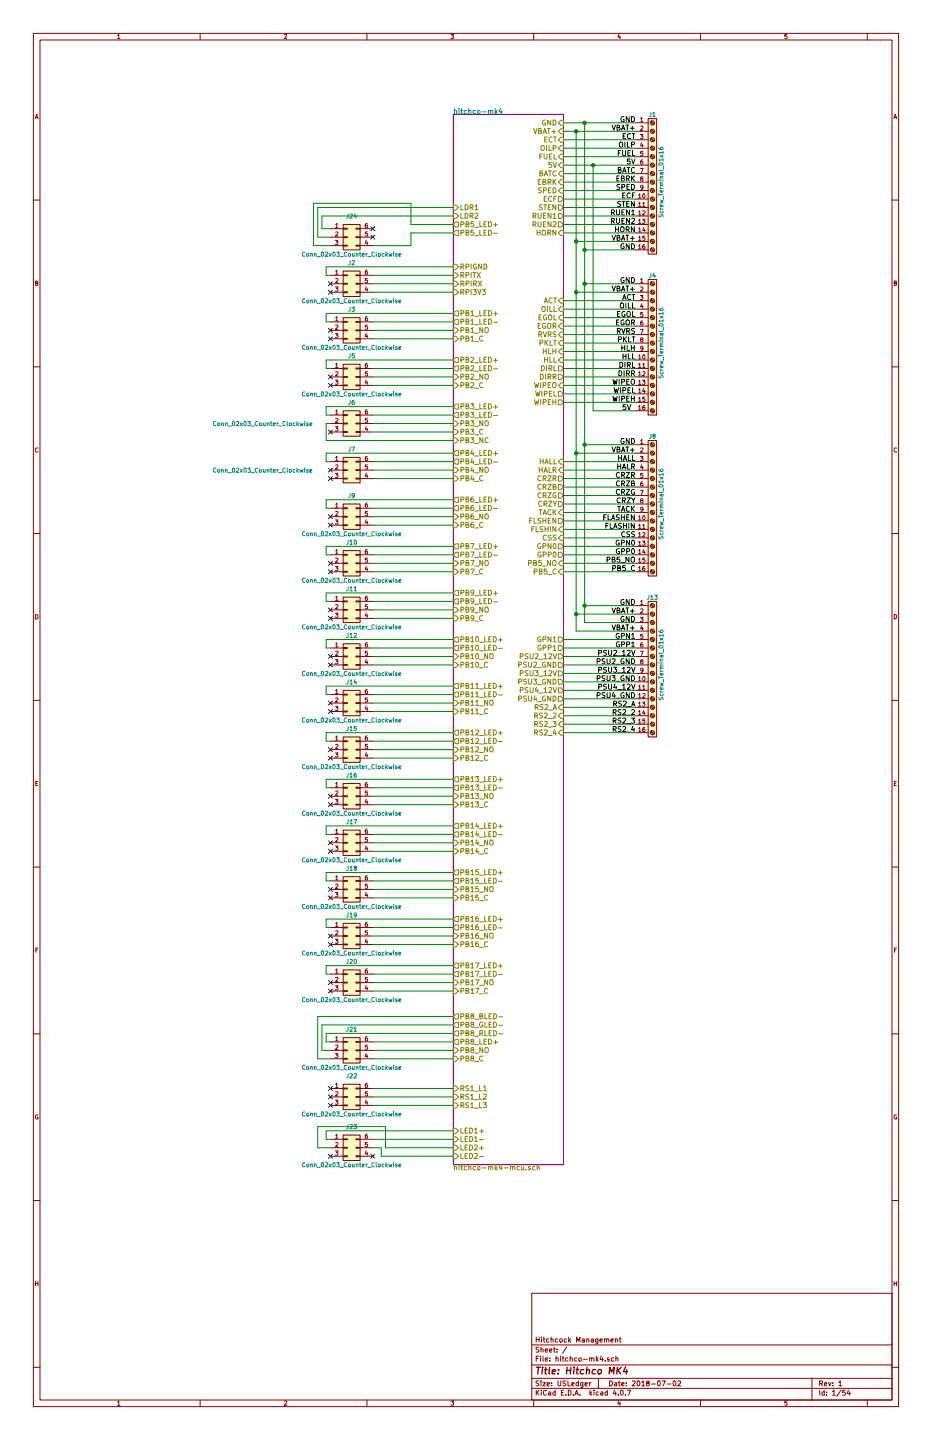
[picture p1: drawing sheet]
EESchema Schematic File Version 2
LIBS:power
LIBS:device
LIBS:switches
LIBS:relays
LIBS:motors
LIBS:transistors
LIBS:conn
LIBS:linear
LIBS:regul
LIBS:74xx
LIBS:cmos4000
LIBS:adc-dac
LIBS:memory
LIBS:xilinx
LIBS:microcontrollers
LIBS:dsp
LIBS:microchip
LIBS:analog_switches
LIBS:motorola
LIBS:texas
LIBS:intel
LIBS:audio
LIBS:interface
LIBS:digital-audio
LIBS:philips
LIBS:display
LIBS:cypress
LIBS:siliconi
LIBS:opto
LIBS:atmel
LIBS:contrib
LIBS:valves
LIBS:freetronics_schematic
LIBS:cd4013b
LIBS:ncs3s1205sc
LIBS:lca715
LIBS:SN74HC595N
LIBS:CD74HC4067
LIBS:hitchco-mk4-cache
EELAYER 25 0
EELAYER END
$Descr USLedger 11000 17000 portrait
encoding utf-8
Sheet 1 54
Title "Hitchco MK4"
Date "2018-07-02"
Rev "1"
Comp "Hitchcock Management"
Comment1 ""
Comment2 ""
Comment3 ""
Comment4 ""
$EndDescr
$Sheet
S 5350 1350 1300 12400
U 59DEA30F
F0 "hitchco-mk4" 60
F1 "hitchco-mk4-mcu.sch" 60
F2 "ECT" I R 6650 1650 60 
F3 "ACT" I R 6650 3550 60 
F4 "BATC" I R 6650 2050 60 
F5 "EBRK" I R 6650 2150 60 
F6 "EGOL" I R 6650 3750 60 
F7 "EGOR" I R 6650 3850 60 
F8 "RVRS" I R 6650 3950 60 
F9 "SPED" I R 6650 2250 60 
F10 "GND" I R 6650 1450 60 
F11 "OILP" I R 6650 1750 60 
F12 "FUEL" I R 6650 1850 60 
F13 "OILL" I R 6650 3650 60 
F14 "ECF" O R 6650 2350 60 
F15 "DIRL" O R 6650 4350 60 
F16 "DIRR" O R 6650 4450 60 
F17 "STEN" O R 6650 2450 60 
F18 "WIPEL" O R 6650 4650 60 
F19 "WIPEH" O R 6650 4750 60 
F20 "WIPEO" I R 6650 4550 60 
F21 "RS1_L1" I L 5350 12850 60 
F22 "RS1_L2" I L 5350 12950 60 
F23 "RS1_L3" I L 5350 13050 60 
F24 "PSU2_GND" O R 6650 7850 60 
F25 "PSU2_12V" O R 6650 7750 60 
F26 "PSU3_GND" O R 6650 8050 60 
F27 "PSU3_12V" O R 6650 7950 60 
F28 "PB1_LED+" O L 5350 3700 60 
F29 "PB1_LED-" O L 5350 3800 60 
F30 "PB1_NO" I L 5350 3900 60 
F31 "PB1_C" I L 5350 4000 60 
F32 "PB2_LED+" O L 5350 4250 60 
F33 "PB2_LED-" O L 5350 4350 60 
F34 "PB2_NO" I L 5350 4450 60 
F35 "PB2_C" I L 5350 4550 60 
F36 "PB3_LED+" O L 5350 4800 60 
F37 "PB3_LED-" O L 5350 4900 60 
F38 "PB3_NO" I L 5350 5000 60 
F39 "PB3_C" I L 5350 5100 60 
F40 "PB8_LED+" O L 5350 12300 60 
F41 "PB8_NO" I L 5350 12400 60 
F42 "PB8_C" I L 5350 12500 60 
F43 "PB9_LED+" O L 5350 7000 60 
F44 "PB9_LED-" O L 5350 7100 60 
F45 "PB9_NO" I L 5350 7200 60 
F46 "PB9_C" I L 5350 7300 60 
F47 "PB10_LED+" O L 5350 7550 60 
F48 "PB10_LED-" O L 5350 7650 60 
F49 "PB10_NO" I L 5350 7750 60 
F50 "PB10_C" I L 5350 7850 60 
F51 "PB14_LED+" O L 5350 9750 60 
F52 "PB14_LED-" O L 5350 9850 60 
F53 "PB14_NO" I L 5350 9950 60 
F54 "PB14_C" I L 5350 10050 60 
F55 "PB15_LED+" O L 5350 10300 60 
F56 "PB15_LED-" O L 5350 10400 60 
F57 "PB15_NO" I L 5350 10500 60 
F58 "PB15_C" I L 5350 10600 60 
F59 "PB16_LED+" O L 5350 10850 60 
F60 "PB16_LED-" O L 5350 10950 60 
F61 "PB16_NO" I L 5350 11050 60 
F62 "PB16_C" I L 5350 11150 60 
F63 "PB17_LED+" O L 5350 11400 60 
F64 "PB17_LED-" O L 5350 11500 60 
F65 "PB17_NO" I L 5350 11600 60 
F66 "PB17_C" I L 5350 11700 60 
F67 "PB4_LED+" O L 5350 5350 60 
F68 "PB4_LED-" O L 5350 5450 60 
F69 "PB4_NO" I L 5350 5550 60 
F70 "PB4_C" I L 5350 5650 60 
F71 "PB6_LED+" O L 5350 5900 60 
F72 "PB6_LED-" O L 5350 6000 60 
F73 "PB6_NO" I L 5350 6100 60 
F74 "PB6_C" I L 5350 6200 60 
F75 "PB7_LED+" O L 5350 6450 60 
F76 "PB7_LED-" O L 5350 6550 60 
F77 "PB7_NO" I L 5350 6650 60 
F78 "PB7_C" I L 5350 6750 60 
F79 "PB11_LED+" O L 5350 8100 60 
F80 "PB11_NO" I L 5350 8300 60 
F81 "PB11_C" I L 5350 8400 60 
F82 "PB12_LED+" O L 5350 8650 60 
F83 "PB12_LED-" O L 5350 8750 60 
F84 "PB12_NO" I L 5350 8850 60 
F85 "PB12_C" I L 5350 8950 60 
F86 "PB13_LED+" O L 5350 9200 60 
F87 "PB13_LED-" O L 5350 9300 60 
F88 "PB8_RLED-" O L 5350 12200 60 
F89 "PB8_GLED-" O L 5350 12100 60 
F90 "PB8_BLED-" O L 5350 12000 60 
F91 "PB13_NO" I L 5350 9400 60 
F92 "PB13_C" I L 5350 9500 60 
F93 "CRZR" O R 6650 5650 60 
F94 "CRZB" O R 6650 5750 60 
F95 "CRZG" O R 6650 5850 60 
F96 "CRZY" O R 6650 5950 60 
F97 "LED1-" I L 5350 13450 60 
F98 "LED2-" I L 5350 13650 60 
F99 "LED1+" I L 5350 13350 60 
F100 "LED2+" I L 5350 13550 60 
F101 "HALL" I R 6650 5450 60 
F102 "HALR" I R 6650 5550 60 
F103 "PB11_LED-" O L 5350 8200 60 
F104 "TACK" I R 6650 6050 60 
F105 "FLSHEN" O R 6650 6150 60 
F106 "FLSHIN" I R 6650 6250 60 
F107 "VBAT+" I R 6650 1550 60 
F108 "RUEN2" O R 6650 2650 60 
F109 "5V" I R 6650 1950 60 
F110 "PSU4_12V" O R 6650 8150 60 
F111 "RUEN1" O R 6650 2550 60 
F112 "GPN0" O R 6650 6450 60 
F113 "GPN1" O R 6650 7550 60 
F114 "GPP0" O R 6650 6550 60 
F115 "GPP1" O R 6650 7650 60 
F116 "CSS" I R 6650 6350 60 
F117 "LDR1" I L 5350 2450 60 
F118 "LDR2" I L 5350 2550 60 
F119 "RPI3V3" I L 5350 3450 60 
F120 "RPITX" I L 5350 3250 60 
F121 "RPIRX" I L 5350 3350 60 
F122 "RPIGND" I L 5350 3150 60 
F123 "HORN" I R 6650 2750 60 
F124 "PKLT" I R 6650 4050 60 
F125 "HLH" I R 6650 4150 60 
F126 "HLL" I R 6650 4250 60 
F127 "PSU4_GND" O R 6650 8250 60 
F128 "RS2_A" I R 6650 8350 60 
F129 "RS2_2" I R 6650 8450 60 
F130 "RS2_3" I R 6650 8550 60 
F131 "RS2_4" I R 6650 8650 60 
F132 "PB5_LED+" O L 5350 2650 60 
F133 "PB5_LED-" O L 5350 2750 60 
F134 "PB5_NO" I R 6650 6650 60 
F135 "PB5_C" I R 6650 6750 60 
F136 "PB3_NC" I L 5350 5200 60 
$EndSheet
$Comp
L Conn_02x03_Counter_Clockwise J3
U 1 1
P 4100 3900
F 0 "J3" H 4150 4150 50  0000 C CNN
F 1 "Conn_02x03_Counter_Clockwise" H 4150 3700 50  0000 C CNN
F 2 "02x03_shrouded:Shroud_Socket_Strip_Straight_2x03_Pitch2.54mm" H 4100 3900 50  0001 C CNN
F 3 "https://www.digikey.com/product-detail/en/amphenol-fci/75869-131LF/609-2845-ND/1302569" H 4100 3900 50  0001 C CNN
F 4 "609-2845-ND" H 4150 4250 50  0001 C CNN "digikey-pn"
F 5 "75869-131LF" H 4150 4250 50  0001 C CNN "mfg-pn"
	1    4100 3900
	1    0    0    -1  
$EndComp
$Comp
L Conn_02x03_Counter_Clockwise J5
U 1 1
P 4100 4450
F 0 "J5" H 4150 4700 50  0000 C CNN
F 1 "Conn_02x03_Counter_Clockwise" H 4150 4250 50  0000 C CNN
F 2 "02x03_shrouded:Shroud_Socket_Strip_Straight_2x03_Pitch2.54mm" H 4100 4450 50  0001 C CNN
F 3 "https://www.digikey.com/product-detail/en/amphenol-fci/75869-131LF/609-2845-ND/1302569" H 4100 4450 50  0001 C CNN
F 4 "609-2845-ND" H 4150 4800 50  0001 C CNN "digikey-pn"
F 5 "75869-131LF" H 4150 4800 50  0001 C CNN "mfg-pn"
	1    4100 4450
	1    0    0    -1  
$EndComp
$Comp
L Conn_02x03_Counter_Clockwise J6
U 1 1
P 4100 5000
F 0 "J6" H 4150 5250 50  0000 C CNN
F 1 "Conn_02x03_Counter_Clockwise" H 3100 5000 50  0000 C CNN
F 2 "02x03_shrouded:Shroud_Socket_Strip_Straight_2x03_Pitch2.54mm" H 4100 5000 50  0001 C CNN
F 3 "https://www.digikey.com/product-detail/en/amphenol-fci/75869-131LF/609-2845-ND/1302569" H 4100 5000 50  0001 C CNN
F 4 "609-2845-ND" H 4150 5350 50  0001 C CNN "digikey-pn"
F 5 "75869-131LF" H 4150 5350 50  0001 C CNN "mfg-pn"
	1    4100 5000
	1    0    0    -1  
$EndComp
$Comp
L Conn_02x03_Counter_Clockwise J7
U 1 1
P 4100 5550
F 0 "J7" H 4150 5800 50  0000 C CNN
F 1 "Conn_02x03_Counter_Clockwise" H 3100 5550 50  0000 C CNN
F 2 "02x03_shrouded:Shroud_Socket_Strip_Straight_2x03_Pitch2.54mm" H 4100 5550 50  0001 C CNN
F 3 "https://www.digikey.com/product-detail/en/amphenol-fci/75869-131LF/609-2845-ND/1302569" H 4100 5550 50  0001 C CNN
F 4 "609-2845-ND" H 4150 5900 50  0001 C CNN "digikey-pn"
F 5 "75869-131LF" H 4150 5900 50  0001 C CNN "mfg-pn"
	1    4100 5550
	1    0    0    -1  
$EndComp
$Comp
L Conn_02x03_Counter_Clockwise J9
U 1 1
P 4100 6100
F 0 "J9" H 4150 6350 50  0000 C CNN
F 1 "Conn_02x03_Counter_Clockwise" H 4150 5900 50  0000 C CNN
F 2 "02x03_shrouded:Shroud_Socket_Strip_Straight_2x03_Pitch2.54mm" H 4100 6100 50  0001 C CNN
F 3 "https://www.digikey.com/product-detail/en/amphenol-fci/75869-131LF/609-2845-ND/1302569" H 4100 6100 50  0001 C CNN
F 4 "609-2845-ND" H 4150 6450 50  0001 C CNN "digikey-pn"
F 5 "75869-131LF" H 4150 6450 50  0001 C CNN "mfg-pn"
	1    4100 6100
	1    0    0    -1  
$EndComp
$Comp
L Conn_02x03_Counter_Clockwise J10
U 1 1
P 4100 6650
F 0 "J10" H 4150 6900 50  0000 C CNN
F 1 "Conn_02x03_Counter_Clockwise" H 4150 6450 50  0000 C CNN
F 2 "02x03_shrouded:Shroud_Socket_Strip_Straight_2x03_Pitch2.54mm" H 4100 6650 50  0001 C CNN
F 3 "https://www.digikey.com/product-detail/en/amphenol-fci/75869-131LF/609-2845-ND/1302569" H 4100 6650 50  0001 C CNN
F 4 "609-2845-ND" H 4150 7000 50  0001 C CNN "digikey-pn"
F 5 "75869-131LF" H 4150 7000 50  0001 C CNN "mfg-pn"
	1    4100 6650
	1    0    0    -1  
$EndComp
$Comp
L Conn_02x03_Counter_Clockwise J11
U 1 1
P 4100 7200
F 0 "J11" H 4150 7450 50  0000 C CNN
F 1 "Conn_02x03_Counter_Clockwise" H 4150 7000 50  0000 C CNN
F 2 "02x03_shrouded:Shroud_Socket_Strip_Straight_2x03_Pitch2.54mm" H 4100 7200 50  0001 C CNN
F 3 "https://www.digikey.com/product-detail/en/amphenol-fci/75869-131LF/609-2845-ND/1302569" H 4100 7200 50  0001 C CNN
F 4 "609-2845-ND" H 4150 7550 50  0001 C CNN "digikey-pn"
F 5 "75869-131LF" H 4150 7550 50  0001 C CNN "mfg-pn"
	1    4100 7200
	1    0    0    -1  
$EndComp
$Comp
L Conn_02x03_Counter_Clockwise J12
U 1 1
P 4100 7750
F 0 "J12" H 4150 8000 50  0000 C CNN
F 1 "Conn_02x03_Counter_Clockwise" H 4150 7550 50  0000 C CNN
F 2 "02x03_shrouded:Shroud_Socket_Strip_Straight_2x03_Pitch2.54mm" H 4100 7750 50  0001 C CNN
F 3 "https://www.digikey.com/product-detail/en/amphenol-fci/75869-131LF/609-2845-ND/1302569" H 4100 7750 50  0001 C CNN
F 4 "609-2845-ND" H 4150 8100 50  0001 C CNN "digikey-pn"
F 5 "75869-131LF" H 4150 8100 50  0001 C CNN "mfg-pn"
	1    4100 7750
	1    0    0    -1  
$EndComp
$Comp
L Conn_02x03_Counter_Clockwise J14
U 1 1
P 4100 8300
F 0 "J14" H 4150 8550 50  0000 C CNN
F 1 "Conn_02x03_Counter_Clockwise" H 4150 8100 50  0000 C CNN
F 2 "02x03_shrouded:Shroud_Socket_Strip_Straight_2x03_Pitch2.54mm" H 4100 8300 50  0001 C CNN
F 3 "https://www.digikey.com/product-detail/en/amphenol-fci/75869-131LF/609-2845-ND/1302569" H 4100 8300 50  0001 C CNN
F 4 "609-2845-ND" H 4150 8650 50  0001 C CNN "digikey-pn"
F 5 "75869-131LF" H 4150 8650 50  0001 C CNN "mfg-pn"
	1    4100 8300
	1    0    0    -1  
$EndComp
$Comp
L Conn_02x03_Counter_Clockwise J15
U 1 1
P 4100 8850
F 0 "J15" H 4150 9100 50  0000 C CNN
F 1 "Conn_02x03_Counter_Clockwise" H 4150 8650 50  0000 C CNN
F 2 "02x03_shrouded:Shroud_Socket_Strip_Straight_2x03_Pitch2.54mm" H 4100 8850 50  0001 C CNN
F 3 "https://www.digikey.com/product-detail/en/amphenol-fci/75869-131LF/609-2845-ND/1302569" H 4100 8850 50  0001 C CNN
F 4 "609-2845-ND" H 4150 9200 50  0001 C CNN "digikey-pn"
F 5 "75869-131LF" H 4150 9200 50  0001 C CNN "mfg-pn"
	1    4100 8850
	1    0    0    -1  
$EndComp
$Comp
L Conn_02x03_Counter_Clockwise J18
U 1 1
P 4100 10500
F 0 "J18" H 4150 10750 50  0000 C CNN
F 1 "Conn_02x03_Counter_Clockwise" H 4150 10300 50  0000 C CNN
F 2 "02x03_shrouded:Shroud_Socket_Strip_Straight_2x03_Pitch2.54mm" H 4100 10500 50  0001 C CNN
F 3 "https://www.digikey.com/product-detail/en/amphenol-fci/75869-131LF/609-2845-ND/1302569" H 4100 10500 50  0001 C CNN
F 4 "609-2845-ND" H 4150 10850 50  0001 C CNN "digikey-pn"
F 5 "75869-131LF" H 4150 10850 50  0001 C CNN "mfg-pn"
	1    4100 10500
	1    0    0    -1  
$EndComp
$Comp
L Conn_02x03_Counter_Clockwise J19
U 1 1
P 4100 11050
F 0 "J19" H 4150 11300 50  0000 C CNN
F 1 "Conn_02x03_Counter_Clockwise" H 4150 10850 50  0000 C CNN
F 2 "02x03_shrouded:Shroud_Socket_Strip_Straight_2x03_Pitch2.54mm" H 4100 11050 50  0001 C CNN
F 3 "https://www.digikey.com/product-detail/en/amphenol-fci/75869-131LF/609-2845-ND/1302569" H 4100 11050 50  0001 C CNN
F 4 "609-2845-ND" H 4150 11400 50  0001 C CNN "digikey-pn"
F 5 "75869-131LF" H 4150 11400 50  0001 C CNN "mfg-pn"
	1    4100 11050
	1    0    0    -1  
$EndComp
$Comp
L Conn_02x03_Counter_Clockwise J20
U 1 1
P 4100 11600
F 0 "J20" H 4150 11850 50  0000 C CNN
F 1 "Conn_02x03_Counter_Clockwise" H 4150 11400 50  0000 C CNN
F 2 "02x03_shrouded:Shroud_Socket_Strip_Straight_2x03_Pitch2.54mm" H 4100 11600 50  0001 C CNN
F 3 "https://www.digikey.com/product-detail/en/amphenol-fci/75869-131LF/609-2845-ND/1302569" H 4100 11600 50  0001 C CNN
F 4 "609-2845-ND" H 4150 11950 50  0001 C CNN "digikey-pn"
F 5 "75869-131LF" H 4150 11950 50  0001 C CNN "mfg-pn"
	1    4100 11600
	1    0    0    -1  
$EndComp
$Comp
L Conn_02x03_Counter_Clockwise J21
U 1 1
P 4100 12400
F 0 "J21" H 4150 12650 50  0000 C CNN
F 1 "Conn_02x03_Counter_Clockwise" H 4150 12200 50  0000 C CNN
F 2 "02x03_shrouded:Shroud_Socket_Strip_Straight_2x03_Pitch2.54mm" H 4100 12400 50  0001 C CNN
F 3 "https://www.digikey.com/product-detail/en/amphenol-fci/75869-131LF/609-2845-ND/1302569" H 4100 12400 50  0001 C CNN
F 4 "609-2845-ND" H 4150 12750 50  0001 C CNN "digikey-pn"
F 5 "75869-131LF" H 4150 12750 50  0001 C CNN "mfg-pn"
	1    4100 12400
	1    0    0    -1  
$EndComp
$Comp
L Conn_02x03_Counter_Clockwise J22
U 1 1
P 4100 12950
F 0 "J22" H 4150 13200 50  0000 C CNN
F 1 "Conn_02x03_Counter_Clockwise" H 4150 12750 50  0000 C CNN
F 2 "02x03_shrouded:Shroud_Socket_Strip_Straight_2x03_Pitch2.54mm" H 4100 12950 50  0001 C CNN
F 3 "https://www.digikey.com/product-detail/en/amphenol-fci/75869-131LF/609-2845-ND/1302569" H 4100 12950 50  0001 C CNN
F 4 "609-2845-ND" H 4150 13300 50  0001 C CNN "digikey-pn"
F 5 "75869-131LF" H 4150 13300 50  0001 C CNN "mfg-pn"
	1    4100 12950
	1    0    0    -1  
$EndComp
$Comp
L Conn_02x03_Counter_Clockwise J23
U 1 1
P 4100 13550
F 0 "J23" H 4150 13800 50  0000 C CNN
F 1 "Conn_02x03_Counter_Clockwise" H 4150 13350 50  0000 C CNN
F 2 "02x03_shrouded:Shroud_Socket_Strip_Straight_2x03_Pitch2.54mm" H 4100 13550 50  0001 C CNN
F 3 "https://www.digikey.com/product-detail/en/amphenol-fci/75869-131LF/609-2845-ND/1302569" H 4100 13550 50  0001 C CNN
F 4 "609-2845-ND" H 4150 13900 50  0001 C CNN "digikey-pn"
F 5 "75869-131LF" H 4150 13900 50  0001 C CNN "mfg-pn"
	1    4100 13550
	1    0    0    -1  
$EndComp
$Comp
L Conn_02x03_Counter_Clockwise J17
U 1 1
P 4100 9950
F 0 "J17" H 4150 10200 50  0000 C CNN
F 1 "Conn_02x03_Counter_Clockwise" H 4150 9750 50  0000 C CNN
F 2 "02x03_shrouded:Shroud_Socket_Strip_Straight_2x03_Pitch2.54mm" H 4100 9950 50  0001 C CNN
F 3 "https://www.digikey.com/product-detail/en/amphenol-fci/75869-131LF/609-2845-ND/1302569" H 4100 9950 50  0001 C CNN
F 4 "609-2845-ND" H 4150 10300 50  0001 C CNN "digikey-pn"
F 5 "75869-131LF" H 4150 10300 50  0001 C CNN "mfg-pn"
	1    4100 9950
	1    0    0    -1  
$EndComp
$Comp
L Conn_02x03_Counter_Clockwise J16
U 1 1
P 4100 9400
F 0 "J16" H 4150 9650 50  0000 C CNN
F 1 "Conn_02x03_Counter_Clockwise" H 4150 9200 50  0000 C CNN
F 2 "02x03_shrouded:Shroud_Socket_Strip_Straight_2x03_Pitch2.54mm" H 4100 9400 50  0001 C CNN
F 3 "https://www.digikey.com/product-detail/en/amphenol-fci/75869-131LF/609-2845-ND/1302569" H 4100 9400 50  0001 C CNN
F 4 "609-2845-ND" H 4150 9750 50  0001 C CNN "digikey-pn"
F 5 "75869-131LF" H 4150 9750 50  0001 C CNN "mfg-pn"
	1    4100 9400
	1    0    0    -1  
$EndComp
$Comp
L Screw_Terminal_01x16 J1
U 1 1
P 7700 2150
F 0 "J1" H 7700 2950 50  0000 C CNN
F 1 "Screw_Terminal_01x16" V 7800 2150 50  0000 C CNN
F 2 "TerminalBlock_Phoenix_45Deg_MKDS1:TerminalBlock_Phoenix_45Deg_MKDS1.5-16pol" H 7700 2150 50  0001 C CNN
F 3 "https://www.phoenixcontact.com/pxc-oc-itemdetail-pdf-web/eshop?lineItemType=LineItem&UID=1702972" H 7700 2150 50  0001 C CNN
F 4 "277-13705-ND" H 7700 3050 50  0001 C CNN "digikey-pn"
F 5 "1702972" H 7700 3050 50  0001 C CNN "mfg-pn"
	1    7700 2150
	1    0    0    -1  
$EndComp
$Comp
L Screw_Terminal_01x16 J4
U 1 1
P 7700 4050
F 0 "J4" H 7700 4850 50  0000 C CNN
F 1 "Screw_Terminal_01x16" V 7800 4050 50  0000 C CNN
F 2 "TerminalBlock_Phoenix_45Deg_MKDS1:TerminalBlock_Phoenix_45Deg_MKDS1.5-16pol" H 7700 4050 50  0001 C CNN
F 3 "https://www.phoenixcontact.com/pxc-oc-itemdetail-pdf-web/eshop?lineItemType=LineItem&UID=1702972" H 7700 4050 50  0001 C CNN
F 4 "277-13705-ND" H 7700 4950 50  0001 C CNN "digikey-pn"
F 5 "1702972" H 7700 4950 50  0001 C CNN "mfg-pn"
	1    7700 4050
	1    0    0    -1  
$EndComp
$Comp
L Screw_Terminal_01x16 J8
U 1 1
P 7700 5950
F 0 "J8" H 7700 6750 50  0000 C CNN
F 1 "Screw_Terminal_01x16" V 7800 5950 50  0000 C CNN
F 2 "TerminalBlock_Phoenix_45Deg_MKDS1:TerminalBlock_Phoenix_45Deg_MKDS1.5-16pol" H 7700 5950 50  0001 C CNN
F 3 "https://www.phoenixcontact.com/pxc-oc-itemdetail-pdf-web/eshop?lineItemType=LineItem&UID=1702972" H 7700 5950 50  0001 C CNN
F 4 "277-13705-ND" H 7700 6850 50  0001 C CNN "digikey-pn"
F 5 "1702972" H 7700 6850 50  0001 C CNN "mfg-pn"
	1    7700 5950
	1    0    0    -1  
$EndComp
$Comp
L Conn_02x03_Counter_Clockwise J2
U 1 1
P 4100 3350
F 0 "J2" H 4150 3600 50  0000 C CNN
F 1 "Conn_02x03_Counter_Clockwise" H 4150 3150 50  0000 C CNN
F 2 "02x03_shrouded:Shroud_Socket_Strip_Straight_2x03_Pitch2.54mm" H 4100 3350 50  0001 C CNN
F 3 "https://www.digikey.com/product-detail/en/amphenol-fci/75869-131LF/609-2845-ND/1302569" H 4100 3350 50  0001 C CNN
F 4 "609-2845-ND" H 4150 3700 50  0001 C CNN "digikey-pn"
F 5 "75869-131LF" H 4150 3700 50  0001 C CNN "mfg-pn"
	1    4100 3350
	1    0    0    -1  
$EndComp
$Comp
L Screw_Terminal_01x16 J13
U 1 1
P 7700 7850
F 0 "J13" H 7700 8650 50  0000 C CNN
F 1 "Screw_Terminal_01x16" V 7800 7850 50  0000 C CNN
F 2 "TerminalBlock_Phoenix_45Deg_MKDS1:TerminalBlock_Phoenix_45Deg_MKDS1.5-16pol" H 7700 7850 50  0001 C CNN
F 3 "https://www.phoenixcontact.com/pxc-oc-itemdetail-pdf-web/eshop?lineItemType=LineItem&UID=1702972" H 7700 7850 50  0001 C CNN
F 4 "277-13705-ND" H 7700 8750 50  0001 C CNN "digikey-pn"
F 5 "1702972" H 7700 8750 50  0001 C CNN "mfg-pn"
	1    7700 7850
	1    0    0    -1  
$EndComp
$Comp
L Conn_02x03_Counter_Clockwise J24
U 1 1
P 4100 2800
F 0 "J24" H 4150 3050 50  0000 C CNN
F 1 "Conn_02x03_Counter_Clockwise" H 4150 2600 50  0000 C CNN
F 2 "02x03_shrouded:Shroud_Socket_Strip_Straight_2x03_Pitch2.54mm" H 4100 2800 50  0001 C CNN
F 3 "https://www.digikey.com/product-detail/en/amphenol-fci/75869-131LF/609-2845-ND/1302569" H 4100 2800 50  0001 C CNN
F 4 "609-2845-ND" H 4150 3150 50  0001 C CNN "digikey-pn"
F 5 "75869-131LF" H 4150 3150 50  0001 C CNN "mfg-pn"
	1    4100 2800
	1    0    0    -1  
$EndComp
Text Label 7500 1450 2    60   ~ 0
GND
Text Label 7500 3650 2    60   ~ 0
OILL
Text Label 7500 2250 2    60   ~ 0
SPED
Text Label 7500 1750 2    60   ~ 0
OILP
Text Label 7500 1850 2    60   ~ 0
FUEL
Text Label 7500 3550 2    60   ~ 0
ACT
Text Label 7500 2050 2    60   ~ 0
BATC
Text Label 7500 2150 2    60   ~ 0
EBRK
Text Label 7500 3750 2    60   ~ 0
EGOL
Text Label 7500 3850 2    60   ~ 0
EGOR
Text Label 7500 3950 2    60   ~ 0
RVRS
Text Label 7500 1650 2    60   ~ 0
ECT
Text Label 7500 5550 2    60   ~ 0
HALR
Text Label 7500 5450 2    60   ~ 0
HALL
Text Label 7500 2350 2    60   ~ 0
ECF
Text Label 7500 4350 2    60   ~ 0
DIRL
Text Label 7500 4450 2    60   ~ 0
DIRR
Text Label 7500 2450 2    60   ~ 0
STEN
Text Label 7500 2550 2    60   ~ 0
RUEN1
Text Label 7500 4550 2    60   ~ 0
WIPEO
Text Label 7500 4650 2    60   ~ 0
WIPEL
Text Label 7500 4750 2    60   ~ 0
WIPEH
Text Label 7500 5650 2    60   ~ 0
CRZR
Text Label 7500 5750 2    60   ~ 0
CRZB
Text Label 7500 5850 2    60   ~ 0
CRZG
Text Label 7500 5950 2    60   ~ 0
CRZY
Text Label 7500 3350 2    60   ~ 0
GND
Text Label 7500 1550 2    60   ~ 0
VBAT+
Text Label 7500 3450 2    60   ~ 0
VBAT+
Text Label 7500 5250 2    60   ~ 0
GND
Text Label 7500 5350 2    60   ~ 0
VBAT+
Text Label 7500 7150 2    60   ~ 0
GND
Text Label 7500 7250 2    60   ~ 0
VBAT+
Text Label 7500 1950 2    60   ~ 0
5V
Text Label 7450 4850 2    60   ~ 0
5V
Text Label 7500 2650 2    60   ~ 0
RUEN2
Text Label 7500 2750 2    60   ~ 0
HORN
Text Label 7500 4050 2    60   ~ 0
PKLT
Text Label 7500 4150 2    60   ~ 0
HLH
Text Label 7500 4250 2    60   ~ 0
HLL
Text Label 7500 2950 2    60   ~ 0
GND
Text Label 7500 2850 2    60   ~ 0
VBAT+
Text Label 7500 6050 2    60   ~ 0
TACK
Text Label 7500 6150 2    60   ~ 0
FLASHEN
Text Label 7500 6250 2    60   ~ 0
FLASHIN
Text Label 7500 6350 2    60   ~ 0
CSS
Text Label 7500 6450 2    60   ~ 0
GPN0
Text Label 7500 6550 2    60   ~ 0
GPP0
Text Label 7500 6650 2    60   ~ 0
PB5_NO
Text Label 7500 6750 2    60   ~ 0
PB5_C
Text Label 7500 7550 2    60   ~ 0
GPN1
Text Label 7500 7650 2    60   ~ 0
GPP1
Text Label 7500 7750 2    60   ~ 0
PSU2_12V
Text Label 7500 7850 2    60   ~ 0
PSU2_GND
Text Label 7500 7950 2    60   ~ 0
PSU3_12V
Text Label 7500 8050 2    60   ~ 0
PSU3_GND
Text Label 7500 8150 2    60   ~ 0
PSU4_12V
Text Label 7500 8250 2    60   ~ 0
PSU4_GND
Text Label 7500 8350 2    60   ~ 0
RS2_A
Text Label 7500 8450 2    60   ~ 0
RS2_2
Text Label 7500 8550 2    60   ~ 0
RS2_3
Text Label 7500 8650 2    60   ~ 0
RS2_4
Wire Wire Line
	4400 3800 5350 3800
Wire Wire Line
	4400 3900 5350 3900
Wire Wire Line
	4400 4000 5350 4000
Wire Wire Line
	4400 4550 5350 4550
Wire Wire Line
	4400 4450 5350 4450
Wire Wire Line
	4400 4350 5350 4350
Wire Wire Line
	3850 4250 5350 4250
Wire Wire Line
	3850 4250 3850 4350
Wire Wire Line
	3850 4350 3900 4350
Wire Wire Line
	3900 3800 3850 3800
Wire Wire Line
	3850 3800 3850 3700
Wire Wire Line
	3850 3700 5350 3700
Wire Wire Line
	4400 5100 5350 5100
Wire Wire Line
	4400 5000 5350 5000
Wire Wire Line
	4400 4900 5350 4900
Wire Wire Line
	3850 4800 5350 4800
Wire Wire Line
	3850 4800 3850 4900
Wire Wire Line
	3850 4900 3900 4900
Wire Wire Line
	3850 5350 5350 5350
Wire Wire Line
	3850 5350 3850 5450
Wire Wire Line
	3850 5450 3900 5450
Wire Wire Line
	4400 5450 5350 5450
Wire Wire Line
	4400 5550 5350 5550
Wire Wire Line
	4400 5650 5350 5650
Wire Wire Line
	3850 5900 5350 5900
Wire Wire Line
	3850 5900 3850 6000
Wire Wire Line
	3850 6000 3900 6000
Wire Wire Line
	4400 6000 5350 6000
Wire Wire Line
	4400 6100 5350 6100
Wire Wire Line
	4400 6200 5350 6200
Wire Wire Line
	3850 6450 5350 6450
Wire Wire Line
	3850 6450 3850 6550
Wire Wire Line
	3850 6550 3900 6550
Wire Wire Line
	4400 6550 5350 6550
Wire Wire Line
	4400 6650 5350 6650
Wire Wire Line
	4400 6750 5350 6750
Wire Wire Line
	3850 7000 5350 7000
Wire Wire Line
	3850 7100 3900 7100
Wire Wire Line
	4400 7100 5350 7100
Wire Wire Line
	4400 7200 5350 7200
Wire Wire Line
	4400 7300 5350 7300
Wire Wire Line
	3850 7550 5350 7550
Wire Wire Line
	3850 7550 3850 7650
Wire Wire Line
	3850 7650 3900 7650
Wire Wire Line
	4400 7650 5350 7650
Wire Wire Line
	4400 7750 5350 7750
Wire Wire Line
	4400 7850 5350 7850
Wire Wire Line
	3850 8100 5350 8100
Wire Wire Line
	3850 8100 3850 8200
Wire Wire Line
	3850 8200 3900 8200
Wire Wire Line
	4400 8200 5350 8200
Wire Wire Line
	4400 8300 5350 8300
Wire Wire Line
	4400 8400 5350 8400
Wire Wire Line
	4400 8950 5350 8950
Wire Wire Line
	4400 8850 5350 8850
Wire Wire Line
	4400 8750 5350 8750
Wire Wire Line
	3850 8650 5350 8650
Wire Wire Line
	3850 8650 3850 8750
Wire Wire Line
	3850 8750 3900 8750
Wire Wire Line
	4400 9500 5350 9500
Wire Wire Line
	4400 9400 5350 9400
Wire Wire Line
	4400 9300 5350 9300
Wire Wire Line
	3850 9200 5350 9200
Wire Wire Line
	3850 9300 3900 9300
Wire Wire Line
	3850 9750 5350 9750
Wire Wire Line
	3850 9850 3900 9850
Wire Wire Line
	4400 9850 5350 9850
Wire Wire Line
	4400 9950 5350 9950
Wire Wire Line
	4400 10050 5350 10050
Wire Wire Line
	3850 10300 5350 10300
Wire Wire Line
	3850 10300 3850 10400
Wire Wire Line
	3850 10400 3900 10400
Wire Wire Line
	4400 10400 5350 10400
Wire Wire Line
	4400 10500 5350 10500
Wire Wire Line
	4400 10600 5350 10600
Wire Wire Line
	3850 10850 5350 10850
Wire Wire Line
	3850 10850 3850 10950
Wire Wire Line
	3850 10950 3900 10950
Wire Wire Line
	4400 10950 5350 10950
Wire Wire Line
	4400 11050 5350 11050
Wire Wire Line
	4400 11150 5350 11150
Wire Wire Line
	3850 11400 5350 11400
Wire Wire Line
	3850 11400 3850 11500
Wire Wire Line
	3850 11500 3900 11500
Wire Wire Line
	4400 11500 5350 11500
Wire Wire Line
	4400 11600 5350 11600
Wire Wire Line
	4400 11700 5350 11700
Wire Wire Line
	4400 12300 5350 12300
Wire Wire Line
	4400 12400 5350 12400
Wire Wire Line
	4400 12500 5350 12500
Wire Wire Line
	3850 12200 5350 12200
Wire Wire Line
	3850 12200 3850 12300
Wire Wire Line
	3850 12300 3900 12300
Wire Wire Line
	3800 12100 5350 12100
Wire Wire Line
	3800 12100 3800 12400
Wire Wire Line
	3800 12400 3900 12400
Wire Wire Line
	3750 12000 5350 12000
Wire Wire Line
	3750 12000 3750 12500
Wire Wire Line
	3750 12500 3900 12500
Wire Wire Line
	3850 13350 5350 13350
Wire Wire Line
	3850 13350 3850 13450
Wire Wire Line
	3850 13450 3900 13450
Wire Wire Line
	4400 13450 5350 13450
Wire Wire Line
	4550 13550 5350 13550
Wire Wire Line
	4550 13550 4550 13300
Wire Wire Line
	4550 13300 3750 13300
Wire Wire Line
	3750 13300 3750 13550
Wire Wire Line
	3750 13550 3900 13550
Wire Wire Line
	4400 13550 4500 13550
Wire Wire Line
	4500 13550 4500 13650
Wire Wire Line
	4500 13650 5350 13650
Wire Wire Line
	4400 13050 5350 13050
Wire Wire Line
	4400 12950 5350 12950
Wire Wire Line
	4400 12850 5350 12850
Wire Wire Line
	3850 7000 3850 7100
Wire Wire Line
	3850 9750 3850 9850
Wire Wire Line
	3850 9200 3850 9300
Wire Wire Line
	6650 1450 7500 1450
Wire Wire Line
	6650 1550 7500 1550
Wire Wire Line
	6650 1650 7500 1650
Wire Wire Line
	6650 1750 7500 1750
Wire Wire Line
	6650 1850 7500 1850
Wire Wire Line
	6650 1950 7500 1950
Wire Wire Line
	6650 2050 7500 2050
Wire Wire Line
	6650 2150 7500 2150
Wire Wire Line
	6650 2250 7500 2250
Wire Wire Line
	6650 2350 7500 2350
Wire Wire Line
	6650 2450 7500 2450
Wire Wire Line
	6650 2550 7500 2550
Wire Wire Line
	6650 2650 7500 2650
Wire Wire Line
	6650 2750 7500 2750
Wire Wire Line
	6800 1550 6800 7450
Wire Wire Line
	6800 2850 7500 2850
Wire Wire Line
	6900 2950 7500 2950
Wire Wire Line
	6900 3350 7500 3350
Wire Wire Line
	6800 3450 7500 3450
Wire Wire Line
	6650 3550 7500 3550
Wire Wire Line
	6650 3650 7500 3650
Wire Wire Line
	6650 3750 7500 3750
Wire Wire Line
	6650 3850 7500 3850
Wire Wire Line
	6650 3950 7500 3950
Wire Wire Line
	6650 4050 7500 4050
Wire Wire Line
	6650 4150 7500 4150
Wire Wire Line
	6650 4250 7500 4250
Wire Wire Line
	6650 4350 7500 4350
Wire Wire Line
	6650 4450 7500 4450
Wire Wire Line
	6650 4550 7500 4550
Wire Wire Line
	6650 4650 7500 4650
Wire Wire Line
	6650 4750 7500 4750
Wire Wire Line
	6900 1450 6900 7350
Wire Wire Line
	7000 4850 7500 4850
Wire Wire Line
	6650 5450 7500 5450
Wire Wire Line
	6650 5550 7500 5550
Wire Wire Line
	6650 5650 7500 5650
Wire Wire Line
	6650 5750 7500 5750
Wire Wire Line
	6650 5850 7500 5850
Wire Wire Line
	6650 5950 7500 5950
Wire Wire Line
	6650 6050 7500 6050
Wire Wire Line
	6650 6150 7500 6150
Wire Wire Line
	6650 6250 7500 6250
Wire Wire Line
	6650 6350 7500 6350
Wire Wire Line
	6900 5250 7500 5250
Wire Wire Line
	6800 5350 7500 5350
Wire Wire Line
	6650 7550 7500 7550
Wire Wire Line
	6650 7650 7500 7650
Wire Wire Line
	6650 7750 7500 7750
Wire Wire Line
	6650 7850 7500 7850
Wire Wire Line
	6650 7950 7500 7950
Wire Wire Line
	6650 8050 7500 8050
Wire Wire Line
	6650 8150 7500 8150
Wire Wire Line
	6650 8250 7500 8250
Wire Wire Line
	6650 8350 7500 8350
Wire Wire Line
	6650 8450 7500 8450
Wire Wire Line
	6900 7150 7500 7150
Wire Wire Line
	6800 7250 7500 7250
Wire Wire Line
	5350 3450 4400 3450
Wire Wire Line
	4400 3350 5350 3350
Wire Wire Line
	5350 3250 4400 3250
Wire Wire Line
	5350 3150 3850 3150
Wire Wire Line
	3850 3150 3850 3250
Wire Wire Line
	3850 3250 3900 3250
Wire Wire Line
	3750 2450 5350 2450
Wire Wire Line
	3750 2800 3900 2800
Wire Wire Line
	3800 2550 5350 2550
Wire Wire Line
	3750 2800 3750 2450
Wire Wire Line
	3800 2550 3800 2700
Wire Wire Line
	3800 2700 3900 2700
Wire Wire Line
	6650 8550 7500 8550
Wire Wire Line
	7500 8650 6650 8650
Wire Wire Line
	6650 6450 7500 6450
Wire Wire Line
	6650 6550 7500 6550
Wire Wire Line
	5350 2650 4850 2650
Wire Wire Line
	4850 2650 4850 2400
Wire Wire Line
	4850 2400 3700 2400
Wire Wire Line
	3700 2400 3700 2900
Wire Wire Line
	3700 2900 3900 2900
Wire Wire Line
	4400 2900 4850 2900
Wire Wire Line
	4850 2900 4850 2750
Wire Wire Line
	4850 2750 5350 2750
Wire Wire Line
	7000 1950 7000 4850
Wire Wire Line
	6650 6650 7500 6650
Wire Wire Line
	6650 6750 7500 6750
Wire Wire Line
	3900 5000 3850 5000
Wire Wire Line
	3850 5000 3850 5200
Wire Wire Line
	3850 5200 5350 5200
Connection ~ 6800 1550
Connection ~ 6900 1450
Connection ~ 6900 2950
Connection ~ 6800 2850
Connection ~ 7000 1950
Connection ~ 6900 3350
Connection ~ 6800 3450
Connection ~ 6900 5250
Connection ~ 6800 5350
NoConn ~ 3900 3900
NoConn ~ 3900 4000
NoConn ~ 3900 4450
NoConn ~ 3900 4550
NoConn ~ 3900 5100
NoConn ~ 3900 6100
NoConn ~ 3900 6200
NoConn ~ 3900 5550
NoConn ~ 3900 5650
NoConn ~ 3900 6650
NoConn ~ 3900 6750
NoConn ~ 3900 7200
NoConn ~ 3900 7300
NoConn ~ 3900 7750
NoConn ~ 3900 7850
NoConn ~ 3900 8300
NoConn ~ 3900 8400
NoConn ~ 3900 8850
NoConn ~ 3900 8950
NoConn ~ 3900 9950
NoConn ~ 3900 10050
NoConn ~ 3900 10500
NoConn ~ 3900 10600
NoConn ~ 3900 11050
NoConn ~ 3900 11150
NoConn ~ 3900 12850
NoConn ~ 3900 12950
NoConn ~ 3900 13050
NoConn ~ 3900 13650
NoConn ~ 4400 13650
NoConn ~ 3900 9400
NoConn ~ 3900 9500
NoConn ~ 3900 11600
NoConn ~ 3900 11700
NoConn ~ 4400 2700
NoConn ~ 4400 2800
NoConn ~ 3900 3350
NoConn ~ 3900 3450
Wire Wire Line
	6900 7350 7500 7350
Connection ~ 6900 7150
Wire Wire Line
	6800 7450 7500 7450
Connection ~ 6800 7250
Text Label 7500 7450 2    60   ~ 0
VBAT+
Text Label 7500 7350 2    60   ~ 0
GND
$EndSCHEMATC
